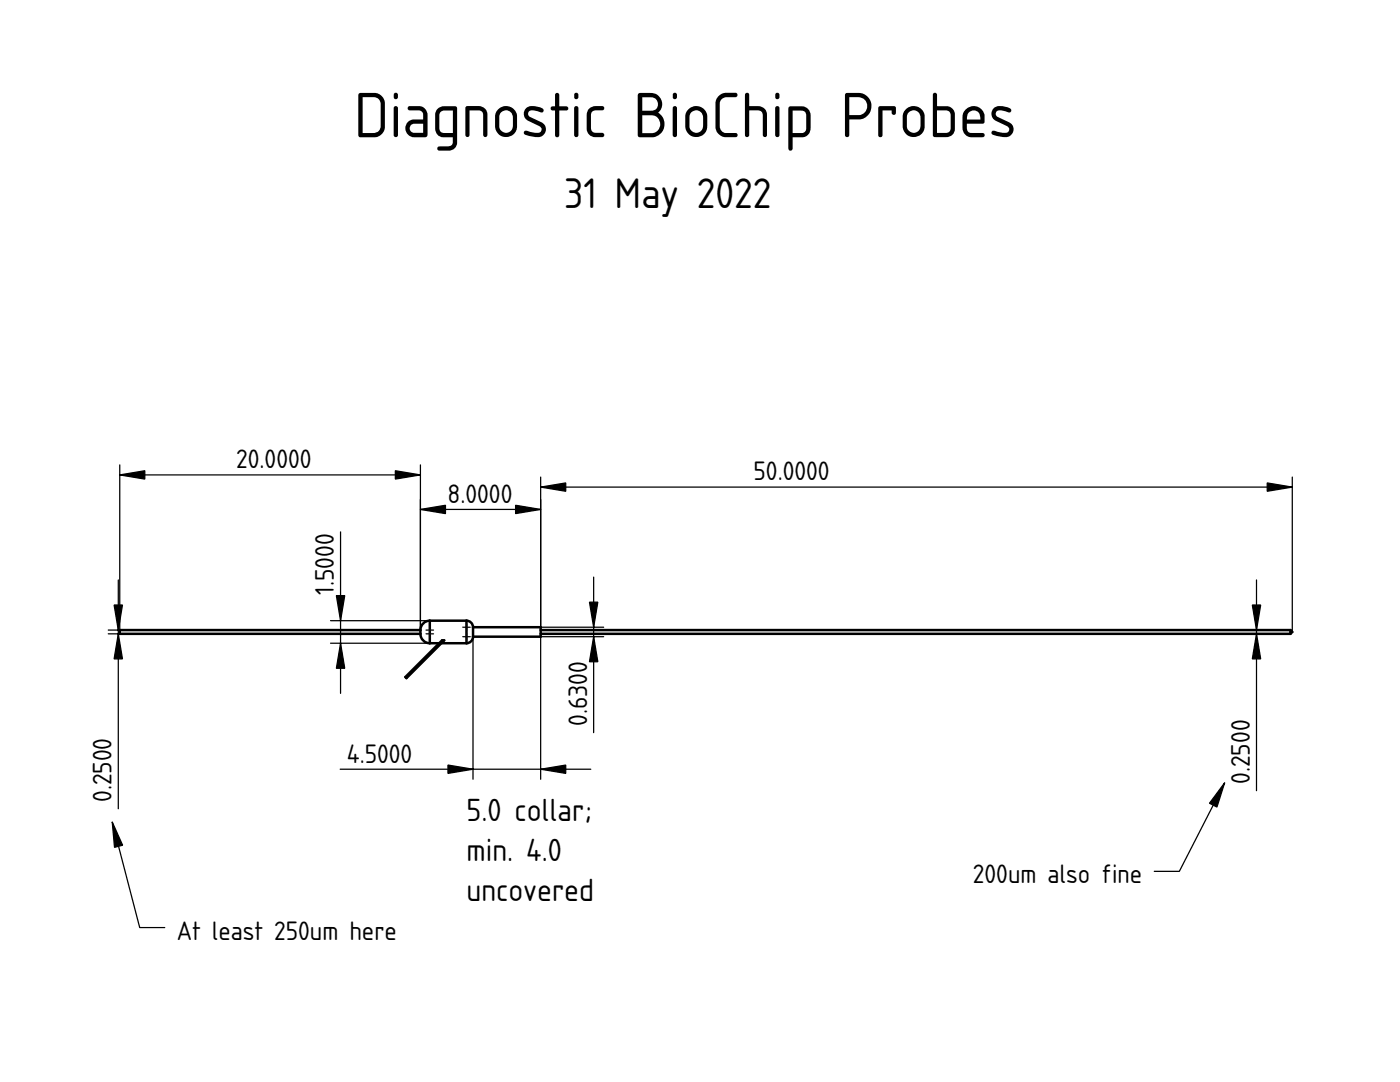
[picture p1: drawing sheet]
<svg xmlns="http://www.w3.org/2000/svg" width="279mm" height="216mm" viewBox="0 0 279 216" stroke-linecap="round" stroke-linejoin="round" font-family="sans-serif">
<path d="M140.9 129.6h.1" fill="none" stroke="#000" stroke-width=".2"/>
<g fill="#fff">
<path d="M257.5 125.7l.4 .4-.4 .4z"/>
<path d="M107.9 125.7h149.6v.8h-149.6z" fill-rule="evenodd"/>
<path d="M23.9 125.7h60v.8h-60z" fill-rule="evenodd"/>
<path d="M85.8 123.8h7.3v4.5h-5l.5-.5h-.4l-.5 .5h-1.9z" fill-rule="evenodd"/>
<path d="M94.4 125.2h13.5v1.8h-13.5z" fill-rule="evenodd"/>
<path d="M84.5 124.4l.8-.5 .5-.1v4.5a2.03 2.03 0 0 1-1.9-2.6l.1-.5z" fill-rule="evenodd"/>
<path d="M93.1 123.8a1.3 1.3 0 0 1 1.3 1.4v1.8a1.3 1.3 0 0 1-1.3 1.3z" fill-rule="evenodd"/>
<path d="M88.2 127.8h.4l-7.5 7.5-.2-.2z" fill-rule="evenodd"/>
</g>
<g fill="none" stroke="#000" stroke-width=".5">
<path d="M80.9 135.1l7.3-7.3h.4l-7.5 7.5zM83.9 126.5a1.87 1.87 0 0 0 1.9 1.8M83.9 125.7h-60v.8h60M83.9 125.7v.8M85.8 123.8a1.87 1.87 0 0 0-1.9 1.9M85.8 123.8h7.3M85.8 128.3h1.9M85.8 123.8v4.5M88.1 128.3h5M93.1 123.8a1.3 1.3 0 0 1 1.3 1.4M93.1 123.8v4.5M94.4 127a1.3 1.3 0 0 1-1.3 1.3"/>
<path d="M94.4 125.2v1.8M94.4 125.2h13.5v1.8h-13.5M107.9 125.7h149.6M107.9 126.5h149.6M257.5 125.7v.8M257.5 125.7l.4 .4-.4 .4"/>
</g>
<g fill="#000" stroke="#080808" stroke-width=".25">
<path d="M85.8 125v1.5zM85 125.7h1.5z" fill-rule="evenodd"/>
<path d="M85.8 125.7v1.5zM85 126.5h1.5z" fill-rule="evenodd"/>
<path d="M93.1 124.4v1.5zM92.3 125.2h1.5z" fill-rule="evenodd"/>
<path d="M93.1 126.3v1.5zM92.3 127h1.5z" fill-rule="evenodd"/>
</g>
<path d="M140.9 129.6h.1" fill="none" stroke="#000" stroke-width=".2"/>
<g fill="none" stroke="#000" stroke-width=".25">
<path d="M23.9 94.8h60M23.9 92.8v32.9M83.9 92.8v32.9M107.9 97.2h150M107.9 95.2v30h12.6M257.9 95.2v30.9M23.6 115.7v45.7M68 106.1v32.2M83.9 101.7h24M118.5 115.2v31M250.8 115.7v42.1M21.6 126.5h4"/>
<path d="M21.6 125.7h4M66 123.8h19.8M66 128.3h19.8M94.4 127v28.5M120.5 127h-12.6v28.5M248.8 126.5h8.7M248.8 125.7h8.7M67.9 153.5h50M244.4 156.2l-9 17.7h-5M22.4 164l5.5 21.1h5"/>
</g>
<g fill="#000" stroke="#000" stroke-width=".25">
<path d="M23.9 94.8l5-.9v1.7zM78.9 93.9l5 .9-5 .8zM107.9 97.2l5-.8v1.6zM252.9 96.4l5 .8-5 .8zM83.9 101.7l5-.9v1.7zM102.9 100.8l5 .9-5 .8zM23.6 126.5l.8 5h-1.6zM22.8 120.7h1.6l-.8 5zM67.1 118.8h1.7l-.8 5zM68 128.3l.8 5h-1.7zM117.6 120.2h1.7l-.8 5zM118.5 127l.8 5h-1.7z"/>
<path d="M250.8 126.5l.8 5h-1.7zM249.9 120.7h1.7l-.8 5zM89.4 152.7l5 .8-5 .8zM107.9 153.5l5-.8v1.6zM244.4 156.2l-1.5 4.8-1.5-.7zM22.4 164l2.1 4.7-1.6 .4z"/>
</g>
<text font-size="12" x="70.6" y="27.4">Diagnostic BioChip Probes</text>
<text font-size="8" x="112.6" y="41.6">31 May 2022</text>
<g font-size="6">
<text x="93.1" y="163.8">5.0 collar;</text>
<text x="93.1" y="171.8">min. 4.0</text>
<text x="93.1" y="179.8">uncovered</text>
</g>
<g font-size="5">
<text x="47.1" y="93.4">20.0000</text>
<text x="150.4" y="95.9">50.0000</text>
<text x="89.3" y="100.3">8.0000</text>
<text x="66.6" y="118.7" transform="rotate(-90 66.6 118.7)">1.5000</text>
<text x="117.2" y="144.9" transform="rotate(-90 117.2 144.9)">0.6300</text>
<text x="69.2" y="152.2">4.5000</text>
<text x="22.3" y="160.1" transform="rotate(-90 22.3 160.1)">0.2500</text>
<text x="249.4" y="156.5" transform="rotate(-90 249.4 156.5)">0.2500</text>
<text x="194.2" y="176.3">200um also fine</text>
<text x="35.3" y="187.5">At least 250um here</text>
</g>
</svg>
